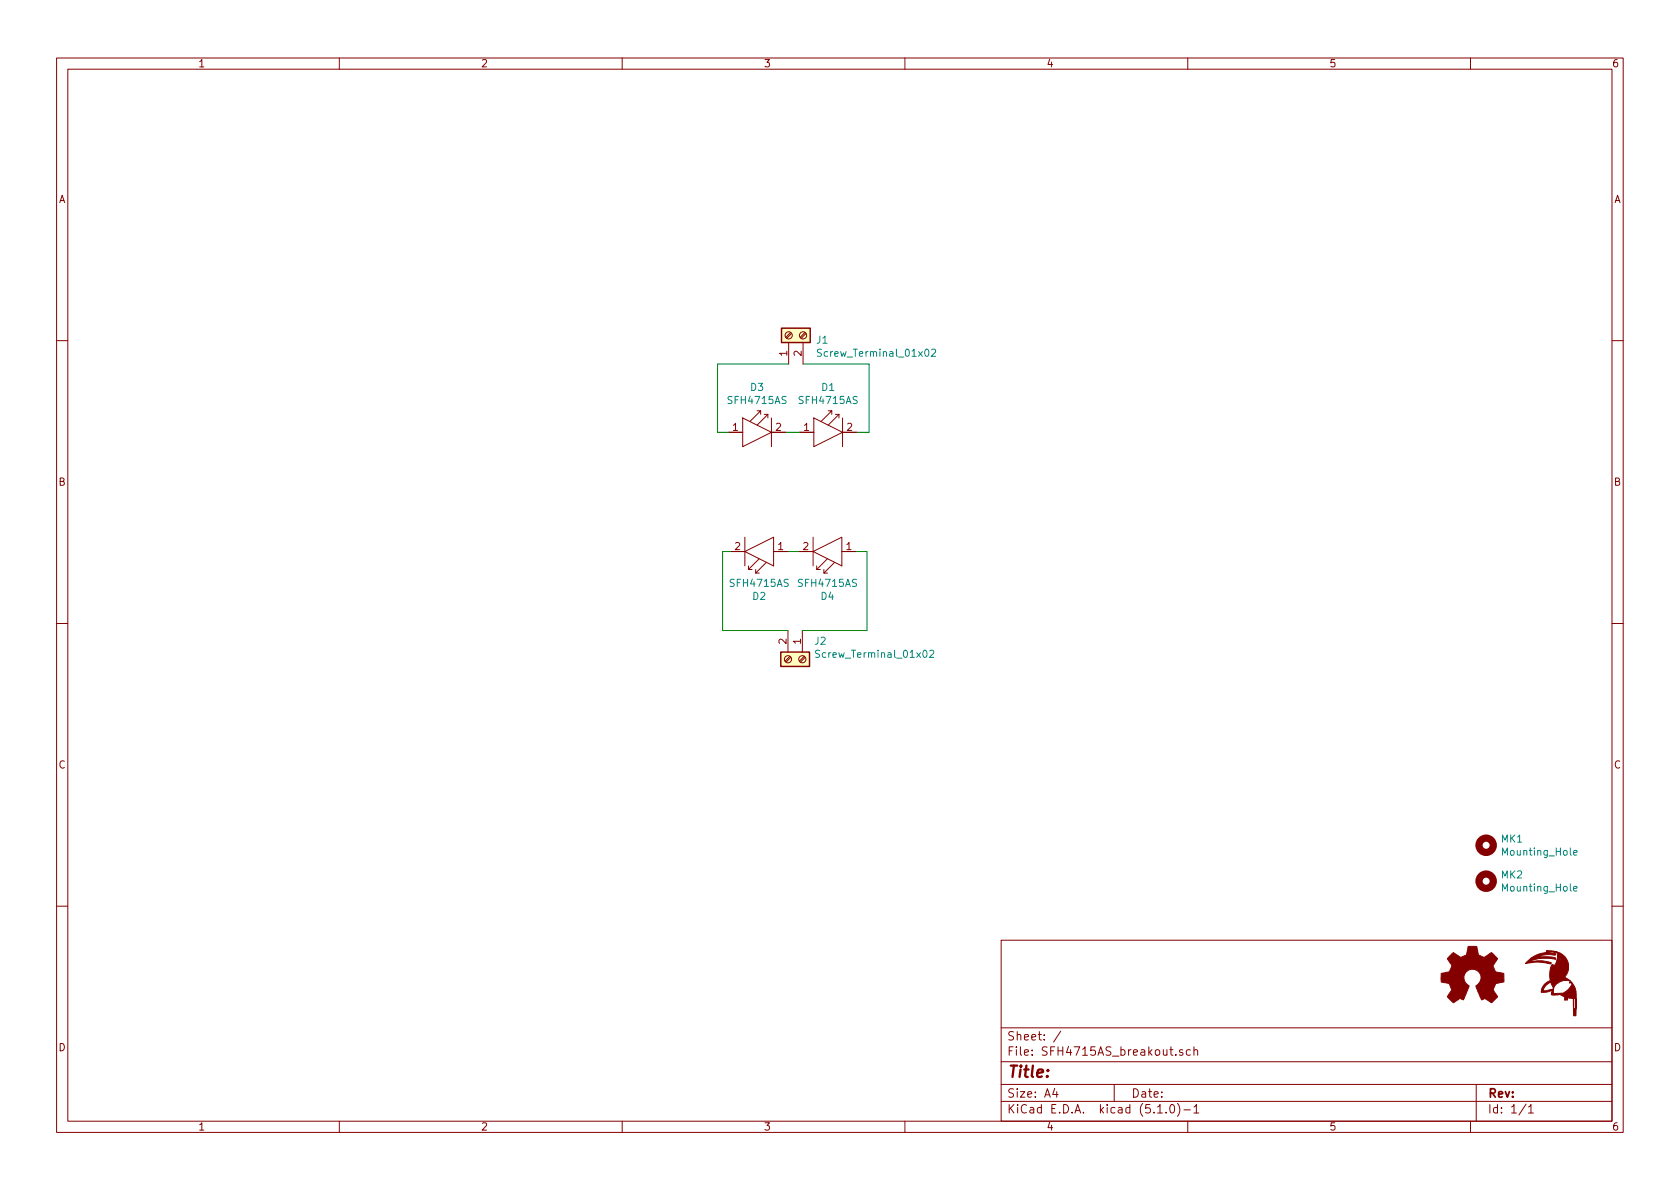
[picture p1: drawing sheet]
EESchema Schematic File Version 4
LIBS:SFH4715AS_breakout-cache
EELAYER 29 0
EELAYER END
$Descr A4 11693 8268
encoding utf-8
Sheet 1 1
Title ""
Date ""
Rev ""
Comp ""
Comment1 ""
Comment2 ""
Comment3 ""
Comment4 ""
$EndDescr
$Comp
L sense:Screw_Terminal_01x02 J1
U 1 1
P 5490 2325
F 0 "J1" V 5454 2137 50  0000 R CNN
F 1 "Screw_Terminal_01x02" V 5363 2137 50  0000 R CNN
F 2 "sense:TerminalBlock_bornier-2_P5.08mm" H 5490 2325 50  0001 C CNN
F 3 "~" H 5490 2325 50  0001 C CNN
	1    5490 2325
	0    -1   -1   0   
$EndComp
$Comp
L sense:SFH4715AS D2
U 1 1
P 5285 3830
F 0 "D2" H 5285 4145 50  0000 C CNN
F 1 "SFH4715AS" H 5285 4054 50  0000 C CNN
F 2 "sense:SFH4715AS" H 5310 4080 50  0001 C CNN
F 3 "" H 5310 4080 50  0001 C CNN
	1    5285 3830
	-1   0    0    1   
$EndComp
$Comp
L sense:Screw_Terminal_01x02 J2
U 1 1
P 5585 4580
F 0 "J2" V 5457 4660 50  0000 L CNN
F 1 "Screw_Terminal_01x02" V 5548 4660 50  0000 L CNN
F 2 "sense:TerminalBlock_bornier-2_P5.08mm" H 5585 4580 50  0001 C CNN
F 3 "~" H 5585 4580 50  0001 C CNN
	1    5585 4580
	0    1    1    0   
$EndComp
Wire Wire Line
	5485 4380 5030 4380
Wire Wire Line
	5030 4380 5030 3830
Wire Wire Line
	6035 3830 6035 4380
Wire Wire Line
	6035 4380 5585 4380
$Comp
L sense:Mounting_Hole MK1
U 1 1
P 10345 5875
F 0 "MK1" H 10445 5921 50  0000 L CNN
F 1 "Mounting_Hole" H 10445 5830 50  0000 L CNN
F 2 "sense:MountingHole_2.7mm_M2.5" H 10345 5875 50  0001 C CNN
F 3 "" H 10345 5875 50  0001 C CNN
	1    10345 5875
	1    0    0    -1  
$EndComp
$Comp
L sense:Mounting_Hole MK2
U 1 1
P 10345 6125
F 0 "MK2" H 10445 6171 50  0000 L CNN
F 1 "Mounting_Hole" H 10445 6080 50  0000 L CNN
F 2 "sense:MountingHole_2.7mm_M2.5" H 10345 6125 50  0001 C CNN
F 3 "" H 10345 6125 50  0001 C CNN
	1    10345 6125
	1    0    0    -1  
$EndComp
$Comp
L sense:LOGO #G1
U 1 1
P 10795 6835
F 0 "#G1" H 10795 6637 60  0001 C CNN
F 1 "LOGO" H 10795 7033 60  0001 C CNN
F 2 "" H 10795 6835 60  0001 C CNN
F 3 "" H 10795 6835 60  0001 C CNN
	1    10795 6835
	1    0    0    -1  
$EndComp
$Comp
L Graphic:Logo_Open_Hardware_Small #LOGO1
U 1 1
P 10250 6800
F 0 "#LOGO1" H 10250 7075 50  0001 C CNN
F 1 "Logo_Open_Hardware_Small" H 10250 6575 50  0001 C CNN
F 2 "" H 10250 6800 50  0001 C CNN
F 3 "~" H 10250 6800 50  0001 C CNN
	1    10250 6800
	1    0    0    -1  
$EndComp
$Comp
L sense:SFH4715AS D3
U 1 1
P 5270 3000
F 0 "D3" H 5270 3315 50  0000 C CNN
F 1 "SFH4715AS" H 5270 3224 50  0000 C CNN
F 2 "sense:SFH4715AS" H 5295 3250 50  0001 C CNN
F 3 "" H 5295 3250 50  0001 C CNN
	1    5270 3000
	1    0    0    -1  
$EndComp
$Comp
L sense:SFH4715AS D4
U 1 1
P 5760 3830
F 0 "D4" H 5760 4145 50  0000 C CNN
F 1 "SFH4715AS" H 5760 4054 50  0000 C CNN
F 2 "sense:SFH4715AS" H 5785 4080 50  0001 C CNN
F 3 "" H 5785 4080 50  0001 C CNN
	1    5760 3830
	-1   0    0    1   
$EndComp
$Comp
L sense:SFH4715AS D1
U 1 1
P 5765 3000
F 0 "D1" H 5765 3315 50  0000 C CNN
F 1 "SFH4715AS" H 5765 3224 50  0000 C CNN
F 2 "sense:SFH4715AS" H 5790 3250 50  0001 C CNN
F 3 "" H 5790 3250 50  0001 C CNN
	1    5765 3000
	1    0    0    -1  
$EndComp
Wire Wire Line
	5470 3000 5565 3000
Wire Wire Line
	4995 2525 4995 3000
Wire Wire Line
	4995 3000 5070 3000
Wire Wire Line
	4995 2525 5490 2525
Wire Wire Line
	5965 3000 6050 3000
Wire Wire Line
	6050 3000 6050 2525
Wire Wire Line
	5590 2525 6050 2525
Wire Wire Line
	5485 3830 5560 3830
Wire Wire Line
	5960 3830 6035 3830
Wire Wire Line
	5085 3830 5030 3830
$EndSCHEMATC
